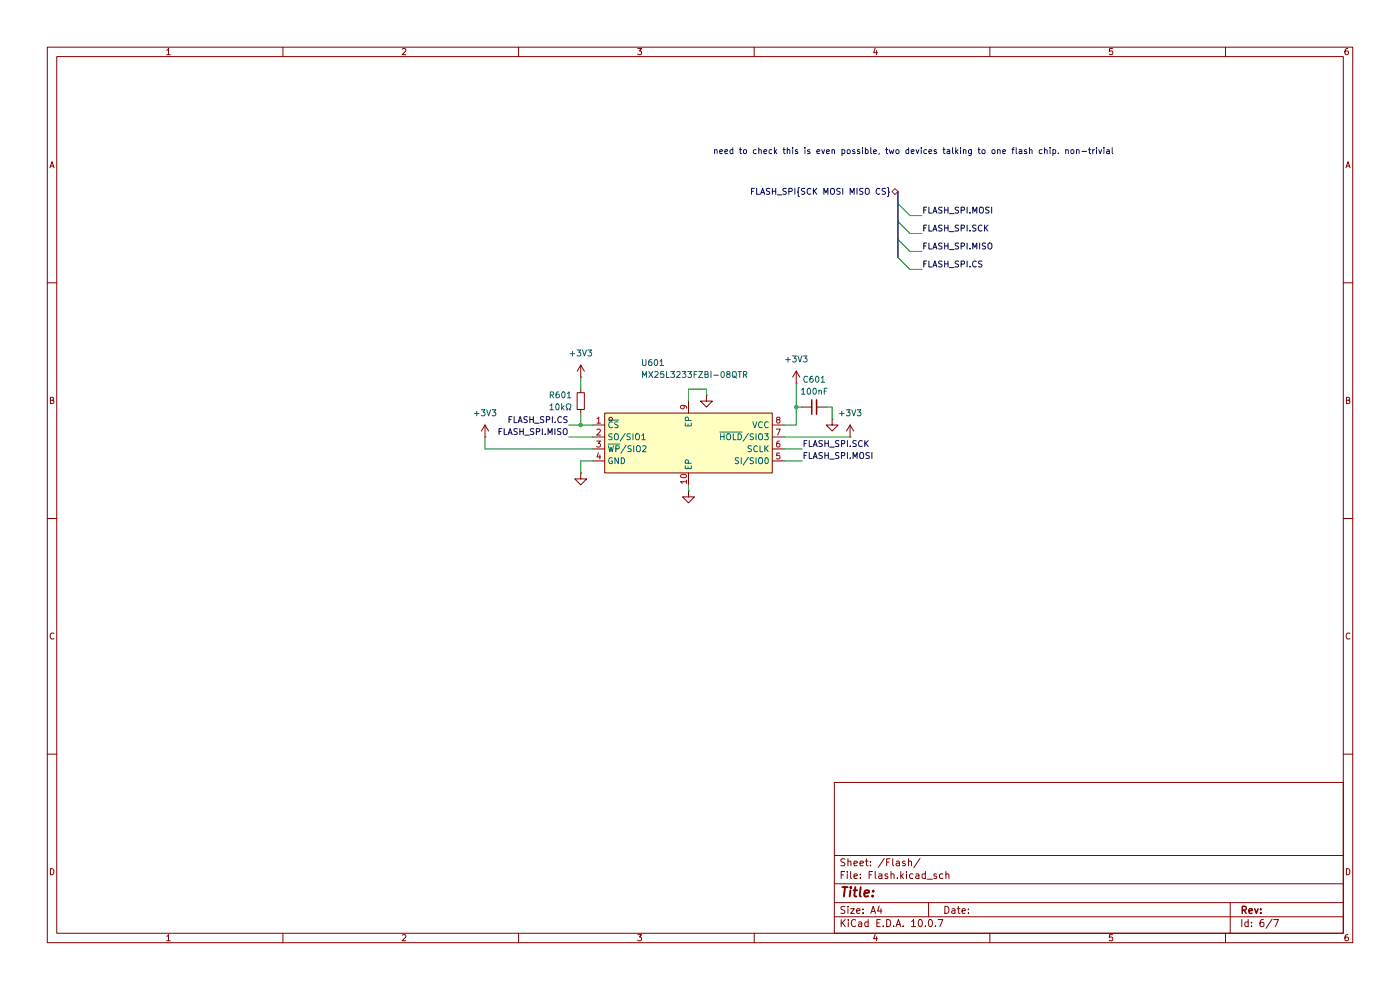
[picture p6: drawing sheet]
(kicad_sch
 (version 20260306)
 (generator "eeschema")
 (generator_version "10.0")
 (paper "A4")
 (lib_symbols
  (symbol "Device:C_Small"
   (pin_numbers (hide yes))
   (pin_names
    (offset 0.254) (hide yes)) (exclude_from_sim no) (in_bom yes) (on_board yes)
   (in_pos_files yes)
   (duplicate_pin_numbers_are_jumpers no)
   (property "Reference" "C" (at 0.254 1.778 0) (show_name no) (do_not_autoplace no) (effects (font (size 1.27 1.27)) (justify left)))
   (property "Value" "C_Small" (at 0.254 -2.032 0) (show_name no) (do_not_autoplace no) (effects (font (size 1.27 1.27)) (justify left)))
   (property "Footprint" "" (at 0 0 0) (show_name no) (do_not_autoplace no) (hide yes) (effects (font (size 1.27 1.27))))
   (property "Datasheet" "" (at 0 0 0) (show_name no) (do_not_autoplace no) (hide yes) (effects (font (size 1.27 1.27))))
   (property "Description" "Unpolarized capacitor, small symbol" (at 0 0 0) (show_name no) (do_not_autoplace no) (hide yes) (effects (font (size 1.27 1.27))))
   (symbol "C_Small_0_1"
    (polyline (pts (xy -1.524 0.508) (xy 1.524 0.508)) (stroke (width 0.3048) (type default)) (fill (type none)))
    (polyline (pts (xy -1.524 -0.508) (xy 1.524 -0.508)) (stroke (width 0.3302) (type default)) (fill (type none))))
   (symbol "C_Small_1_1"
    (pin passive line (at 0 2.54 270) (length 2.032) (name "" (effects (font (size 1.27 1.27)))) (number "1" (effects (font (size 1.27 1.27)))))
    (pin passive line (at 0 -2.54 90) (length 2.032) (name "" (effects (font (size 1.27 1.27)))) (number "2" (effects (font (size 1.27 1.27))))))
   (embedded_fonts no))
  (symbol "Device:R_Small"
   (pin_numbers (hide yes))
   (pin_names
    (offset 0.254) (hide yes)) (exclude_from_sim no) (in_bom yes) (on_board yes)
   (in_pos_files yes)
   (duplicate_pin_numbers_are_jumpers no)
   (property "Reference" "R" (at 0 0 90) (show_name no) (do_not_autoplace no) (effects (font (size 1.016 1.016))))
   (property "Value" "R_Small" (at 1.778 0 90) (show_name no) (do_not_autoplace no) (effects (font (size 1.27 1.27))))
   (property "Footprint" "" (at 0 0 0) (show_name no) (do_not_autoplace no) (hide yes) (effects (font (size 1.27 1.27))))
   (property "Datasheet" "" (at 0 0 0) (show_name no) (do_not_autoplace no) (hide yes) (effects (font (size 1.27 1.27))))
   (property "Description" "Resistor, small symbol" (at 0 0 0) (show_name no) (do_not_autoplace no) (hide yes) (effects (font (size 1.27 1.27))))
   (symbol "R_Small_0_1"
    (rectangle (start -0.762 1.778) (end 0.762 -1.778) (stroke (width 0.2032) (type default)) (fill (type none))))
   (symbol "R_Small_1_1"
    (pin passive line (at 0 2.54 270) (length 0.762) (name "" (effects (font (size 1.27 1.27)))) (number "1" (effects (font (size 1.27 1.27)))))
    (pin passive line (at 0 -2.54 90) (length 0.762) (name "" (effects (font (size 1.27 1.27)))) (number "2" (effects (font (size 1.27 1.27))))))
   (embedded_fonts no))
  (symbol "easyeda2kicad:MX25L3233FZBI-08QTR" (exclude_from_sim no) (in_bom yes) (on_board yes)
   (in_pos_files yes)
   (duplicate_pin_numbers_are_jumpers no)
   (property "Reference" "U" (at 0 13.97 0) (show_name no) (do_not_autoplace no) (effects (font (size 1.27 1.27))))
   (property "Value" "MX25L3233FZBI-08QTR" (at 0 -13.97 0) (show_name no) (do_not_autoplace no) (effects (font (size 1.27 1.27))))
   (property "Footprint" "easyeda2kicad:USON-8_L4.0-W3.0-P0.80-BL_IS25WP032D" (at 0 -16.51 0) (show_name no) (do_not_autoplace no) (hide yes) (effects (font (size 1.27 1.27))))
   (property "Datasheet" "https://www.lcsc.com/datasheet/C2803002.pdf" (at 0 -19.05 0) (show_name no) (do_not_autoplace no) (hide yes) (effects (font (size 1.27 1.27))))
   (property "Description" "" (at 0 0 0) (show_name no) (do_not_autoplace no) (hide yes) (effects (font (size 1.27 1.27))))
   (property "Manufacturer" "MXIC(旺宏电子)" (at 0 -21.59 0) (show_name no) (do_not_autoplace no) (hide yes) (effects (font (size 1.27 1.27))))
   (property "MPN" "MX25L3233FZBI-08QTR" (at 0 -24.13 0) (show_name no) (do_not_autoplace no) (hide yes) (effects (font (size 1.27 1.27))))
   (property "LCSC Part" "C2803002" (at 0 -26.67 0) (show_name no) (do_not_autoplace no) (hide yes) (effects (font (size 1.27 1.27))))
   (symbol "MX25L3233FZBI-08QTR_0_1"
    (rectangle (start -17.78 6.35) (end 17.78 -6.35) (stroke (width 0) (type default)) (fill (type background)))
    (circle (center -16.51 5.08) (radius 0.38) (stroke (width 0) (type default)) (fill (type none)))
    (pin unspecified line (at -20.32 3.81 0) (length 2.54) (name "~{CS}" (effects (font (size 1.27 1.27)))) (number "1" (effects (font (size 1.27 1.27)))))
    (pin unspecified line (at -20.32 1.27 0) (length 2.54) (name "SO/SIO1" (effects (font (size 1.27 1.27)))) (number "2" (effects (font (size 1.27 1.27)))))
    (pin unspecified line (at -20.32 -1.27 0) (length 2.54) (name "~{WP}/SIO2" (effects (font (size 1.27 1.27)))) (number "3" (effects (font (size 1.27 1.27)))))
    (pin unspecified line (at -20.32 -3.81 0) (length 2.54) (name "GND" (effects (font (size 1.27 1.27)))) (number "4" (effects (font (size 1.27 1.27)))))
    (pin unspecified line (at 20.32 -3.81 180) (length 2.54) (name "SI/SIO0" (effects (font (size 1.27 1.27)))) (number "5" (effects (font (size 1.27 1.27)))))
    (pin unspecified line (at 20.32 -1.27 180) (length 2.54) (name "SCLK" (effects (font (size 1.27 1.27)))) (number "6" (effects (font (size 1.27 1.27)))))
    (pin unspecified line (at 20.32 1.27 180) (length 2.54) (name "~{HOLD}/SIO3" (effects (font (size 1.27 1.27)))) (number "7" (effects (font (size 1.27 1.27)))))
    (pin unspecified line (at 20.32 3.81 180) (length 2.54) (name "VCC" (effects (font (size 1.27 1.27)))) (number "8" (effects (font (size 1.27 1.27)))))
    (pin unspecified line (at 0 8.89 270) (length 2.54) (name "EP" (effects (font (size 1.27 1.27)))) (number "9" (effects (font (size 1.27 1.27)))))
    (pin unspecified line (at 0 -8.89 90) (length 2.54) (name "EP" (effects (font (size 1.27 1.27)))) (number "10" (effects (font (size 1.27 1.27))))))
   (embedded_fonts no))
  (symbol "power:+3V3"
   (power global)
   (pin_numbers (hide yes))
   (pin_names
    (offset 0) (hide yes)) (exclude_from_sim no) (in_bom yes) (on_board yes)
   (in_pos_files yes)
   (duplicate_pin_numbers_are_jumpers no)
   (property "Reference" "#PWR" (at 0 -3.81 0) (show_name no) (do_not_autoplace no) (hide yes) (effects (font (size 1.27 1.27))))
   (property "Value" "+3V3" (at 0 3.556 0) (show_name no) (do_not_autoplace no) (effects (font (size 1.27 1.27))))
   (property "Footprint" "" (at 0 0 0) (show_name no) (do_not_autoplace no) (hide yes) (effects (font (size 1.27 1.27))))
   (property "Datasheet" "" (at 0 0 0) (show_name no) (do_not_autoplace no) (hide yes) (effects (font (size 1.27 1.27))))
   (property "Description" "Power symbol creates a global label with name \"+3V3\"" (at 0 0 0) (show_name no) (do_not_autoplace no) (hide yes) (effects (font (size 1.27 1.27))))
   (symbol "+3V3_0_1"
    (polyline (pts (xy -0.762 1.27) (xy 0 2.54)) (stroke (width 0) (type default)) (fill (type none)))
    (polyline (pts (xy 0 2.54) (xy 0.762 1.27)) (stroke (width 0) (type default)) (fill (type none)))
    (polyline (pts (xy 0 0) (xy 0 2.54)) (stroke (width 0) (type default)) (fill (type none))))
   (symbol "+3V3_1_1"
    (pin power_in line (at 0 0 90) (length 0) (name "" (effects (font (size 1.27 1.27)))) (number "1" (effects (font (size 1.27 1.27))))))
   (embedded_fonts no))
  (symbol "power:GND"
   (power global)
   (pin_numbers (hide yes))
   (pin_names
    (offset 0) (hide yes)) (exclude_from_sim no) (in_bom yes) (on_board yes)
   (in_pos_files yes)
   (duplicate_pin_numbers_are_jumpers no)
   (property "Reference" "#PWR" (at 0 -6.35 0) (show_name no) (do_not_autoplace no) (hide yes) (effects (font (size 1.27 1.27))))
   (property "Value" "GND" (at 0 -3.81 0) (show_name no) (do_not_autoplace no) (effects (font (size 1.27 1.27))))
   (property "Footprint" "" (at 0 0 0) (show_name no) (do_not_autoplace no) (hide yes) (effects (font (size 1.27 1.27))))
   (property "Datasheet" "" (at 0 0 0) (show_name no) (do_not_autoplace no) (hide yes) (effects (font (size 1.27 1.27))))
   (property "Description" "Power symbol creates a global label with name \"GND\" , ground" (at 0 0 0) (show_name no) (do_not_autoplace no) (hide yes) (effects (font (size 1.27 1.27))))
   (symbol "GND_0_1"
    (polyline (pts (xy 0 0) (xy 0 -1.27) (xy 1.27 -1.27) (xy 0 -2.54) (xy -1.27 -1.27) (xy 0 -1.27)) (stroke (width 0) (type default)) (fill (type none))))
   (symbol "GND_1_1"
    (pin power_in line (at 0 0 270) (length 0) (name "" (effects (font (size 1.27 1.27)))) (number "1" (effects (font (size 1.27 1.27))))))
   (embedded_fonts no)))
 (text "need to check this is even possible, two devices talking to one flash chip. non-trivial"
  (exclude_from_sim no)
  (at 193.802 32.258 0)
  (effects (font (size 1.27 1.27))))
 (junction
  (at 123.19 90.17)
  (diameter 0)
  (color 0 0 0 0))
 (junction
  (at 168.91 86.36)
  (diameter 0)
  (color 0 0 0 0))
 (bus_entry
  (at 190.5 50.8)
  (size 2.54 2.54)
  (stroke (width 0) (type default)))
 (bus_entry
  (at 190.5 54.61)
  (size 2.54 2.54)
  (stroke (width 0) (type default)))
 (bus_entry
  (at 190.5 43.18)
  (size 2.54 2.54)
  (stroke (width 0) (type default)))
 (bus_entry
  (at 190.5 46.99)
  (size 2.54 2.54)
  (stroke (width 0) (type default)))
 (wire
  (pts (xy 149.86 82.55) (xy 146.05 82.55))
  (stroke (width 0) (type default)))
 (wire
  (pts (xy 123.19 80.01) (xy 123.19 82.55))
  (stroke (width 0) (type default)))
 (wire
  (pts (xy 180.34 92.71) (xy 166.37 92.71))
  (stroke (width 0) (type default)))
 (bus
  (pts (xy 190.5 46.99) (xy 190.5 50.8))
  (stroke (width 0) (type default)))
 (wire
  (pts (xy 149.86 83.82) (xy 149.86 82.55))
  (stroke (width 0) (type default)))
 (wire
  (pts (xy 193.04 45.72) (xy 195.58 45.72))
  (stroke (width 0) (type default)))
 (wire
  (pts (xy 170.18 86.36) (xy 168.91 86.36))
  (stroke (width 0) (type default)))
 (wire
  (pts (xy 193.04 53.34) (xy 195.58 53.34))
  (stroke (width 0) (type default)))
 (wire
  (pts (xy 123.19 97.79) (xy 125.73 97.79))
  (stroke (width 0) (type default)))
 (wire
  (pts (xy 176.53 88.9) (xy 176.53 86.36))
  (stroke (width 0) (type default)))
 (wire
  (pts (xy 146.05 82.55) (xy 146.05 85.09))
  (stroke (width 0) (type default)))
 (bus
  (pts (xy 190.5 40.64) (xy 190.5 43.18))
  (stroke (width 0) (type default)))
 (wire
  (pts (xy 170.18 95.25) (xy 166.37 95.25))
  (stroke (width 0) (type default)))
 (wire
  (pts (xy 123.19 90.17) (xy 125.73 90.17))
  (stroke (width 0) (type default)))
 (wire
  (pts (xy 146.05 104.14) (xy 146.05 102.87))
  (stroke (width 0) (type default)))
 (wire
  (pts (xy 168.91 90.17) (xy 166.37 90.17))
  (stroke (width 0) (type default)))
 (wire
  (pts (xy 120.65 92.71) (xy 125.73 92.71))
  (stroke (width 0) (type default)))
 (wire
  (pts (xy 102.87 95.25) (xy 125.73 95.25))
  (stroke (width 0) (type default)))
 (wire
  (pts (xy 176.53 86.36) (xy 175.26 86.36))
  (stroke (width 0) (type default)))
 (wire
  (pts (xy 102.87 92.71) (xy 102.87 95.25))
  (stroke (width 0) (type default)))
 (wire
  (pts (xy 120.65 90.17) (xy 123.19 90.17))
  (stroke (width 0) (type default)))
 (wire
  (pts (xy 123.19 87.63) (xy 123.19 90.17))
  (stroke (width 0) (type default)))
 (wire
  (pts (xy 193.04 49.53) (xy 195.58 49.53))
  (stroke (width 0) (type default)))
 (wire
  (pts (xy 170.18 97.79) (xy 166.37 97.79))
  (stroke (width 0) (type default)))
 (wire
  (pts (xy 123.19 100.33) (xy 123.19 97.79))
  (stroke (width 0) (type default)))
 (bus
  (pts (xy 190.5 50.8) (xy 190.5 54.61))
  (stroke (width 0) (type default)))
 (wire
  (pts (xy 168.91 86.36) (xy 168.91 81.28))
  (stroke (width 0) (type default)))
 (wire
  (pts (xy 193.04 57.15) (xy 195.58 57.15))
  (stroke (width 0) (type default)))
 (wire
  (pts (xy 168.91 90.17) (xy 168.91 86.36))
  (stroke (width 0) (type default)))
 (bus
  (pts (xy 190.5 43.18) (xy 190.5 46.99))
  (stroke (width 0) (type default)))
 (label "FLASH_SPI.MISO"
  (at 195.58 53.34 0)
  (effects (font (size 1.27 1.27)) (justify left bottom)))
 (label "FLASH_SPI.CS"
  (at 195.58 57.15 0)
  (effects (font (size 1.27 1.27)) (justify left bottom)))
 (label "FLASH_SPI.SCK"
  (at 170.18 95.25 0)
  (effects (font (size 1.27 1.27)) (justify left bottom)))
 (label "FLASH_SPI.SCK"
  (at 195.58 49.53 0)
  (effects (font (size 1.27 1.27)) (justify left bottom)))
 (label "FLASH_SPI.MISO"
  (at 120.65 92.71 180)
  (effects (font (size 1.27 1.27)) (justify right bottom)))
 (label "FLASH_SPI.CS"
  (at 120.65 90.17 180)
  (effects (font (size 1.27 1.27)) (justify right bottom)))
 (label "FLASH_SPI.MOSI"
  (at 195.58 45.72 0)
  (effects (font (size 1.27 1.27)) (justify left bottom)))
 (label "FLASH_SPI.MOSI"
  (at 170.18 97.79 0)
  (effects (font (size 1.27 1.27)) (justify left bottom)))
 (hierarchical_label "FLASH_SPI{SCK MOSI MISO CS}"
  (shape bidirectional)
  (at 190.5 40.64 180)
  (effects (font (size 1.27 1.27)) (justify right)))
 (symbol
  (lib_id "power:+3V3")
  (at 180.34 92.71 0)
  (unit 1)
  (body_style 1)
  (exclude_from_sim no)
  (in_bom yes)
  (on_board yes)
  (in_pos_files yes)
  (dnp no)
  (fields_autoplaced yes)
  (property "Reference" "#PWR0608" (at 180.34 96.52 0) (hide yes) (show_name no) (do_not_autoplace no) (effects (font (size 1.27 1.27))))
  (property "Value" "+3V3" (at 180.34 87.63 0) (show_name no) (do_not_autoplace no) (effects (font (size 1.27 1.27))))
  (property "Footprint" "" (at 180.34 92.71 0) (hide yes) (show_name no) (do_not_autoplace no) (effects (font (size 1.27 1.27))))
  (property "Datasheet" "" (at 180.34 92.71 0) (hide yes) (show_name no) (do_not_autoplace no) (effects (font (size 1.27 1.27))))
  (property "Description" "Power symbol creates a global label with name \"+3V3\"" (at 180.34 92.71 0) (hide yes) (show_name no) (do_not_autoplace no) (effects (font (size 1.27 1.27))))
  (pin "1"))
 (symbol
  (lib_id "Device:R_Small")
  (at 123.19 85.09 180)
  (unit 1)
  (body_style 1)
  (exclude_from_sim no)
  (in_bom yes)
  (on_board yes)
  (in_pos_files yes)
  (dnp no)
  (property "Reference" "R601" (at 118.872 83.82 0) (show_name no) (do_not_autoplace no) (effects (font (size 1.27 1.27))))
  (property "Value" "10kΩ" (at 118.872 86.36 0) (show_name no) (do_not_autoplace no) (effects (font (size 1.27 1.27))))
  (property "Footprint" "Resistor_SMD:R_0402_1005Metric" (at 123.19 85.09 0) (hide yes) (show_name no) (do_not_autoplace no) (effects (font (size 1.27 1.27))))
  (property "Datasheet" "" (at 123.19 85.09 0) (hide yes) (show_name no) (do_not_autoplace no) (effects (font (size 1.27 1.27))))
  (property "Description" "Resistor, small symbol" (at 123.19 85.09 0) (hide yes) (show_name no) (do_not_autoplace no) (effects (font (size 1.27 1.27))))
  (property "CREATOR" "" (at 123.19 85.09 0) (hide yes) (show_name no) (do_not_autoplace no) (effects (font (size 1.27 1.27))))
  (property "VERIFIER" "" (at 123.19 85.09 0) (hide yes) (show_name no) (do_not_autoplace no) (effects (font (size 1.27 1.27))))
  (pin "1")
  (pin "2"))
 (symbol
  (lib_id "power:GND")
  (at 176.53 88.9 0)
  (unit 1)
  (body_style 1)
  (exclude_from_sim no)
  (in_bom yes)
  (on_board yes)
  (in_pos_files yes)
  (dnp no)
  (property "Reference" "#PWR0607" (at 176.53 95.25 0) (hide yes) (show_name no) (do_not_autoplace no) (effects (font (size 1.27 1.27))))
  (property "Value" "GND" (at 179.832 88.9 0) (hide yes) (show_name no) (do_not_autoplace no) (effects (font (size 1.27 1.27))))
  (property "Footprint" "" (at 176.53 88.9 0) (hide yes) (show_name no) (do_not_autoplace no) (effects (font (size 1.27 1.27))))
  (property "Datasheet" "" (at 176.53 88.9 0) (hide yes) (show_name no) (do_not_autoplace no) (effects (font (size 1.27 1.27))))
  (property "Description" "Power symbol creates a global label with name \"GND\" , ground" (at 176.53 88.9 0) (hide yes) (show_name no) (do_not_autoplace no) (effects (font (size 1.27 1.27))))
  (pin "1"))
 (symbol
  (lib_id "power:+3V3")
  (at 168.91 81.28 0)
  (unit 1)
  (body_style 1)
  (exclude_from_sim no)
  (in_bom yes)
  (on_board yes)
  (in_pos_files yes)
  (dnp no)
  (fields_autoplaced yes)
  (property "Reference" "#PWR0606" (at 168.91 85.09 0) (hide yes) (show_name no) (do_not_autoplace no) (effects (font (size 1.27 1.27))))
  (property "Value" "+3V3" (at 168.91 76.2 0) (show_name no) (do_not_autoplace no) (effects (font (size 1.27 1.27))))
  (property "Footprint" "" (at 168.91 81.28 0) (hide yes) (show_name no) (do_not_autoplace no) (effects (font (size 1.27 1.27))))
  (property "Datasheet" "" (at 168.91 81.28 0) (hide yes) (show_name no) (do_not_autoplace no) (effects (font (size 1.27 1.27))))
  (property "Description" "Power symbol creates a global label with name \"+3V3\"" (at 168.91 81.28 0) (hide yes) (show_name no) (do_not_autoplace no) (effects (font (size 1.27 1.27))))
  (pin "1"))
 (symbol
  (lib_id "power:GND")
  (at 149.86 83.82 0)
  (unit 1)
  (body_style 1)
  (exclude_from_sim no)
  (in_bom yes)
  (on_board yes)
  (in_pos_files yes)
  (dnp no)
  (property "Reference" "#PWR0605" (at 149.86 90.17 0) (hide yes) (show_name no) (do_not_autoplace no) (effects (font (size 1.27 1.27))))
  (property "Value" "GND" (at 153.162 83.82 0) (hide yes) (show_name no) (do_not_autoplace no) (effects (font (size 1.27 1.27))))
  (property "Footprint" "" (at 149.86 83.82 0) (hide yes) (show_name no) (do_not_autoplace no) (effects (font (size 1.27 1.27))))
  (property "Datasheet" "" (at 149.86 83.82 0) (hide yes) (show_name no) (do_not_autoplace no) (effects (font (size 1.27 1.27))))
  (property "Description" "Power symbol creates a global label with name \"GND\" , ground" (at 149.86 83.82 0) (hide yes) (show_name no) (do_not_autoplace no) (effects (font (size 1.27 1.27))))
  (pin "1"))
 (symbol
  (lib_id "power:GND")
  (at 146.05 104.14 0)
  (unit 1)
  (body_style 1)
  (exclude_from_sim no)
  (in_bom yes)
  (on_board yes)
  (in_pos_files yes)
  (dnp no)
  (property "Reference" "#PWR0604" (at 146.05 110.49 0) (hide yes) (show_name no) (do_not_autoplace no) (effects (font (size 1.27 1.27))))
  (property "Value" "GND" (at 149.352 104.14 0) (hide yes) (show_name no) (do_not_autoplace no) (effects (font (size 1.27 1.27))))
  (property "Footprint" "" (at 146.05 104.14 0) (hide yes) (show_name no) (do_not_autoplace no) (effects (font (size 1.27 1.27))))
  (property "Datasheet" "" (at 146.05 104.14 0) (hide yes) (show_name no) (do_not_autoplace no) (effects (font (size 1.27 1.27))))
  (property "Description" "Power symbol creates a global label with name \"GND\" , ground" (at 146.05 104.14 0) (hide yes) (show_name no) (do_not_autoplace no) (effects (font (size 1.27 1.27))))
  (pin "1"))
 (symbol
  (lib_id "power:+3V3")
  (at 123.19 80.01 0)
  (unit 1)
  (body_style 1)
  (exclude_from_sim no)
  (in_bom yes)
  (on_board yes)
  (in_pos_files yes)
  (dnp no)
  (fields_autoplaced yes)
  (property "Reference" "#PWR0602" (at 123.19 83.82 0) (hide yes) (show_name no) (do_not_autoplace no) (effects (font (size 1.27 1.27))))
  (property "Value" "+3V3" (at 123.19 74.93 0) (show_name no) (do_not_autoplace no) (effects (font (size 1.27 1.27))))
  (property "Footprint" "" (at 123.19 80.01 0) (hide yes) (show_name no) (do_not_autoplace no) (effects (font (size 1.27 1.27))))
  (property "Datasheet" "" (at 123.19 80.01 0) (hide yes) (show_name no) (do_not_autoplace no) (effects (font (size 1.27 1.27))))
  (property "Description" "Power symbol creates a global label with name \"+3V3\"" (at 123.19 80.01 0) (hide yes) (show_name no) (do_not_autoplace no) (effects (font (size 1.27 1.27))))
  (pin "1"))
 (symbol
  (lib_id "easyeda2kicad:MX25L3233FZBI-08QTR")
  (at 146.05 93.98 0)
  (unit 1)
  (body_style 1)
  (exclude_from_sim no)
  (in_bom yes)
  (on_board yes)
  (in_pos_files yes)
  (dnp no)
  (property "Reference" "U601" (at 135.89 76.962 0) (show_name no) (do_not_autoplace no) (effects (font (size 1.27 1.27)) (justify left)))
  (property "Value" "MX25L3233FZBI-08QTR" (at 135.89 79.502 0) (show_name no) (do_not_autoplace no) (effects (font (size 1.27 1.27)) (justify left)))
  (property "Footprint" "easyeda2kicad:USON-8_L4.0-W3.0-P0.80-BL_IS25WP032D" (at 146.05 110.49 0) (hide yes) (show_name no) (do_not_autoplace no) (effects (font (size 1.27 1.27))))
  (property "Datasheet" "https://www.lcsc.com/datasheet/C2803002.pdf" (at 146.05 113.03 0) (hide yes) (show_name no) (do_not_autoplace no) (effects (font (size 1.27 1.27))))
  (property "Description" "" (at 146.05 93.98 0) (hide yes) (show_name no) (do_not_autoplace no) (effects (font (size 1.27 1.27))))
  (property "Manufacturer" "MXIC(旺宏电子)" (at 146.05 115.57 0) (hide yes) (show_name no) (do_not_autoplace no) (effects (font (size 1.27 1.27))))
  (property "MPN" "MX25L3233FZBI-08QTR" (at 146.05 118.11 0) (hide yes) (show_name no) (do_not_autoplace no) (effects (font (size 1.27 1.27))))
  (property "LCSC Part" "C2803002" (at 146.05 120.65 0) (hide yes) (show_name no) (do_not_autoplace no) (effects (font (size 1.27 1.27))))
  (property "CREATOR" "" (at 146.05 93.98 0) (hide yes) (show_name no) (do_not_autoplace no) (effects (font (size 1.27 1.27))))
  (property "VERIFIER" "" (at 146.05 93.98 0) (hide yes) (show_name no) (do_not_autoplace no) (effects (font (size 1.27 1.27))))
  (pin "7")
  (pin "2")
  (pin "1")
  (pin "9")
  (pin "3")
  (pin "10")
  (pin "4")
  (pin "6")
  (pin "5")
  (pin "8"))
 (symbol
  (lib_id "power:+3V3")
  (at 102.87 92.71 0)
  (unit 1)
  (body_style 1)
  (exclude_from_sim no)
  (in_bom yes)
  (on_board yes)
  (in_pos_files yes)
  (dnp no)
  (fields_autoplaced yes)
  (property "Reference" "#PWR0601" (at 102.87 96.52 0) (hide yes) (show_name no) (do_not_autoplace no) (effects (font (size 1.27 1.27))))
  (property "Value" "+3V3" (at 102.87 87.63 0) (show_name no) (do_not_autoplace no) (effects (font (size 1.27 1.27))))
  (property "Footprint" "" (at 102.87 92.71 0) (hide yes) (show_name no) (do_not_autoplace no) (effects (font (size 1.27 1.27))))
  (property "Datasheet" "" (at 102.87 92.71 0) (hide yes) (show_name no) (do_not_autoplace no) (effects (font (size 1.27 1.27))))
  (property "Description" "Power symbol creates a global label with name \"+3V3\"" (at 102.87 92.71 0) (hide yes) (show_name no) (do_not_autoplace no) (effects (font (size 1.27 1.27))))
  (pin "1"))
 (symbol
  (lib_id "Device:C_Small")
  (at 172.72 86.36 90)
  (unit 1)
  (body_style 1)
  (exclude_from_sim no)
  (in_bom yes)
  (on_board yes)
  (in_pos_files yes)
  (dnp no)
  (property "Reference" "C601" (at 172.72 80.518 90) (show_name no) (do_not_autoplace no) (effects (font (size 1.27 1.27))))
  (property "Value" "100nF" (at 172.72 83.058 90) (show_name no) (do_not_autoplace no) (effects (font (size 1.27 1.27))))
  (property "Footprint" "Capacitor_SMD:C_0402_1005Metric" (at 172.72 86.36 0) (hide yes) (show_name no) (do_not_autoplace no) (effects (font (size 1.27 1.27))))
  (property "Datasheet" "" (at 172.72 86.36 0) (hide yes) (show_name no) (do_not_autoplace no) (effects (font (size 1.27 1.27))))
  (property "Description" "Unpolarized capacitor, small symbol" (at 172.72 86.36 0) (hide yes) (show_name no) (do_not_autoplace no) (effects (font (size 1.27 1.27))))
  (property "CREATOR" "" (at 172.72 86.36 90) (hide yes) (show_name no) (do_not_autoplace no) (effects (font (size 1.27 1.27))))
  (property "VERIFIER" "" (at 172.72 86.36 90) (hide yes) (show_name no) (do_not_autoplace no) (effects (font (size 1.27 1.27))))
  (pin "1")
  (pin "2"))
 (symbol
  (lib_id "power:GND")
  (at 123.19 100.33 0)
  (unit 1)
  (body_style 1)
  (exclude_from_sim no)
  (in_bom yes)
  (on_board yes)
  (in_pos_files yes)
  (dnp no)
  (property "Reference" "#PWR0603" (at 123.19 106.68 0) (hide yes) (show_name no) (do_not_autoplace no) (effects (font (size 1.27 1.27))))
  (property "Value" "GND" (at 126.492 100.33 0) (hide yes) (show_name no) (do_not_autoplace no) (effects (font (size 1.27 1.27))))
  (property "Footprint" "" (at 123.19 100.33 0) (hide yes) (show_name no) (do_not_autoplace no) (effects (font (size 1.27 1.27))))
  (property "Datasheet" "" (at 123.19 100.33 0) (hide yes) (show_name no) (do_not_autoplace no) (effects (font (size 1.27 1.27))))
  (property "Description" "Power symbol creates a global label with name \"GND\" , ground" (at 123.19 100.33 0) (hide yes) (show_name no) (do_not_autoplace no) (effects (font (size 1.27 1.27))))
  (pin "1")))
